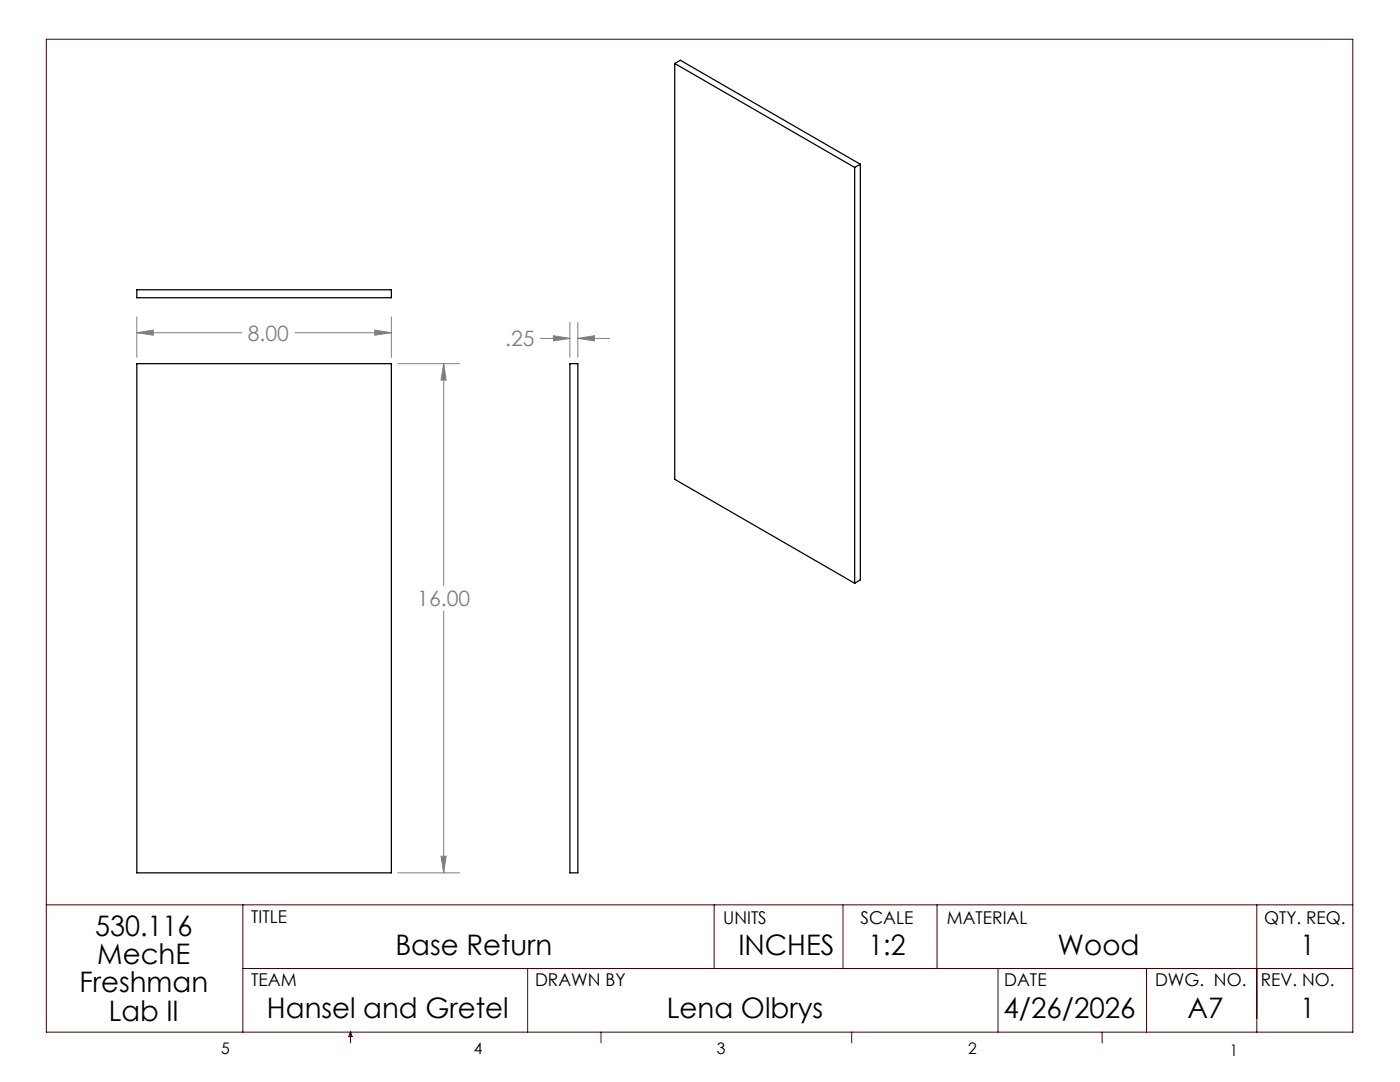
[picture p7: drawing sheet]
<svg xmlns="http://www.w3.org/2000/svg" width="279mm" height="216mm" viewBox="0 0 279 216" stroke-linecap="round" stroke-linejoin="round" font-family="sans-serif">
<path d="M134.7 12.7l35.9 20.7M134.7 12.7l1.1-.7 35.9 20.8M134.7 12.7v82.9l35.9 20.8M170.6 33.4v83M171.7 32.8l-1.1 .6M171.7 32.8v82.9l-1.1 .7M27.3 57.8h50.8v1.6h-50.8zM27.3 72.6h50.8v101.6h-50.8zM113.7 72.6h1.6v101.6h-1.6z" fill="none" stroke="#000" stroke-width=".25"/>
<g fill="none" stroke="#808080" stroke-width=".2">
<path d="M27.3 66.4l3.3-.5v1zM27.3 63.2v8.1M27.3 66.4h21M58.8 66.4h19.3M74.8 65.9l3.3 .5-3.3 .5zM78.1 63.2v8.1M79.4 72.6h12.3M88.5 72.6l.5 3.2h-1zM88.5 72.6v44.3M107.8 67.5h5.9M110.5 67l3.2 .5-3.2 .5zM113.7 64.3v7"/>
<path d="M115.3 67.5l3.3-.5v1zM115.3 64.3v7M115.3 67.5h6.4M88.5 121.9v52.3M79.4 174.2h12.3M88 170.9h1l-.5 3.3z"/>
</g>
<g fill="none" stroke="#400000" stroke-width=".2">
<path d="M9.2 7.8h260.8v198.2h-260.8zM9.2 180.6h260.8M48.5 180.6v25.4M48.5 193.3h221.5M105.3 193.3v12.7M142.5 180.6v12.7M168.2 180.6v12.7M187 180.6v12.7M199.2 193.3v12.7M228.8 193.3v12.7M250.8 180.6v25.4M70 206v2.1"/>
<path d="M70 206l.3 .8h-.7zM119.9 206v2.1M170 206v2.1M220 206v2.1"/>
</g>
<path d="M74.8 65.9l3.3 .5-3.3 .5zM27.3 66.4l3.3-.5v1zM88 170.9h1l-.5 3.3zM88.5 72.6l.5 3.2h-1zM110.5 67l3.2 .5-3.2 .5zM115.3 67.5l3.3-.5v1z" fill="#808080"/>
<g font-size="5.6">
<text x="19" y="186.7">530.116</text>
<text x="78.9" y="190.6">Base Return</text>
<text x="147.4" y="190.6">INCHES</text>
<text x="173.3" y="190.6">1:2</text>
<text x="211.1" y="190.6">Wood</text>
<text x="259.5" y="190.6">1</text>
<text x="15.9" y="198">Freshman</text>
<text x="19.4" y="192.3">MechE</text>
<text x="21.7" y="203.6">Lab II</text>
<text x="53.3" y="203.2">Hansel and Gretel</text>
<text x="133.1" y="203.2">Lena Olbrys</text>
<text x="200.3" y="203.2">4/26/2026</text>
<text x="237" y="203.2">A7</text>
<text x="259.5" y="203.2">1</text>
</g>
<g font-size="4.2" fill="#808080">
<text x="49.5" y="68">8.00</text>
<text x="100.8" y="69.1">.25</text>
<text x="83.3" y="121">16.00</text>
</g>
<g font-size="3.5">
<text x="50.1" y="184.2">TITLE</text>
<text x="144.3" y="184.3">UNITS</text>
<text x="171.7" y="184.3">SCALE</text>
<text x="189" y="184.3">MATERIAL</text>
<text x="252.3" y="184.3">QTY. REQ.</text>
<text x="50.1" y="196.8">TEAM</text>
<text x="106.8" y="196.8">DRAWN BY</text>
<text x="200.4" y="196.8">DATE</text>
<text x="230.5" y="196.8">DWG. NO.</text>
<text x="251.6" y="196.8">REV. NO.</text>
</g>
<g font-size="3.2">
<text x="44.2" y="210.4">5</text>
<text x="94.6" y="210.3">4</text>
<text x="143.1" y="210.4">3</text>
<text x="193.2" y="210.3">2</text>
<text x="245.4" y="210.6">1</text>
</g>
</svg>
